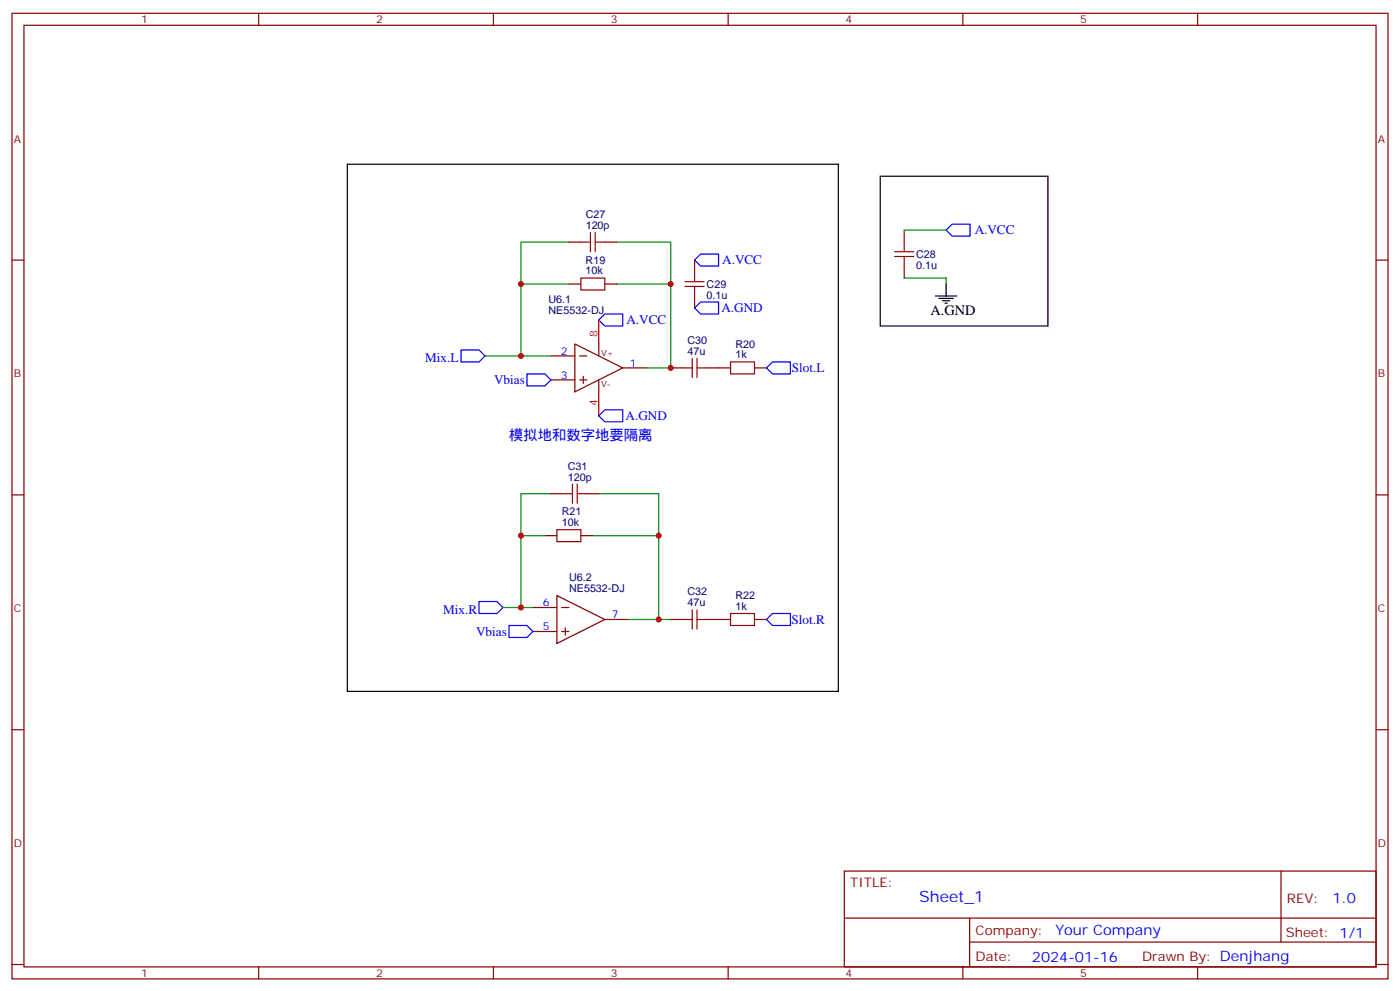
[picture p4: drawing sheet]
<svg xmlns="http://www.w3.org/2000/svg" width="412mm" height="292mm" viewBox="0 0 412 292" stroke-linecap="round" stroke-linejoin="round" font-family="sans-serif">
<g fill="none" stroke="#870000" stroke-width=".35">
<path d="M3.5 3.9h405.4v284.4h-405.4zM7.1 7.4h398.2v277.3h-398.2zM76.2 3.9v3.5M145.3 3.9v3.5M214.5 3.9v3.5M283.6 3.9v3.5M352.8 3.9v3.5M3.5 76.6h3.6M167.6 71.3h3.5M178.2 71.3h3.5M204.6 76.6v3.5M266.3 67.8v3.5"/>
<path d="M266.3 78.4v3.5M405.3 76.6h3.6M167.6 83.6h3.5M178.2 83.6h3.5M204.6 87.2v3.5M162.3 104.8h7M162.3 111.9h7M169.3 101.3l14.1 7-14.1 7.1zM170.7 104.8h2.2M170.7 111.9h2.2M171.8 110.8v2.1M176.4 101.3v3.5"/>
<path d="M176.4 111.9v3.5M183.4 108.3h7.1M197.6 108.3h3.5M208.1 108.3h7.1M222.2 108.3h3.6M3.5 145.7h3.6M160.5 157.7h3.5M162.3 145.4h3.5M171.1 157.7h3.5M172.9 145.4h3.5M405.3 145.7h3.6M157 178.9h7"/>
<path d="M164 175.4l14.2 7-14.2 7.1zM165.5 178.9h2.1M157 185.9h7M165.5 185.9h2.1M166.5 184.9v2.1M178.2 182.4h7M197.6 182.4h3.5M208.1 182.4h7.1M222.2 182.4h3.6M3.5 214.9h3.6M405.3 214.9h3.6M248.7 256.5h156.6v28.2h-156.6z"/>
<path d="M377.3 256.5v20.9M248.7 270.4h156.5M285.6 277.4h119.6M285.6 270.4v14.1M3.5 284h3.6M76.2 284.7v3.6M145.3 284.7v3.6M214.5 284.7v3.6M283.6 284.7v3.6M352.8 284.7v3.6M405.3 284h3.6"/>
</g>
<g fill="none" stroke="#a10000" stroke-width=".35">
<path d="M171.1 71.3h2.8M173.9 68.5v5.6M175.3 71.3h2.9M175.3 68.5v5.6M263.5 75.5h5.7M263.5 74.1h5.7M266.3 71.3v2.8M266.3 75.5v2.9M171.1 81.9h7.1v3.5h-7.1zM201.8 84.3h5.6M201.8 82.9h5.6M204.6 80.1v2.8"/>
<path d="M204.6 84.3v2.9M201.1 108.3h2.8M203.9 105.5v5.7M205.3 108.3h2.8M205.3 105.5v5.7M215.2 106.6h7v3.5h-7zM164 156h7.1v3.5h-7.1zM165.8 145.4h2.8M168.6 142.6v5.6M170 145.4h2.9M170 142.6v5.6M203.9 179.6v5.6"/>
<path d="M205.3 179.6v5.6M201.1 182.4h2.8M205.3 182.4h2.8M215.2 180.7h7v3.5h-7z"/>
</g>
<path d="M206.4 74.8h5.3v3.6h-5.3l-1.8-1.8zM280.5 66h5.3v3.5h-5.3l-1.8-1.7zM178.2 92.5h5.2v3.5h-5.2l-1.8-1.8zM204.6 90.7l1.8-1.8h5.3v3.6h-5.3zM135.8 103h5.3l1.8 1.8-1.8 1.8h-5.3zM155.2 110.1h5.3l1.8 1.8-1.8 1.7h-5.3zM227.5 106.6h5.3v3.5h-5.3l-1.7-1.8zM176.4 122.4l1.8-1.7h5.2v3.5h-5.2zM141.1 177.1h5.3l1.8 1.8-1.8 1.8h-5.3zM149.9 184.2h5.3l1.8 1.7-1.8 1.8h-5.3zM227.5 180.7h5.3v3.5h-5.3l-1.7-1.8z" fill="none" stroke="#00f" stroke-width=".35"/>
<path d="M102.3 48.4h144.6v155.2h-144.6zM259.3 51.9h49.4v44.1h-49.4zM275.5 87.2h6.4M276.6 87.9h4.2M277.6 88.6h2.2M278.3 89.3h.7M278.7 83.6v3.6" fill="none" stroke="#000" stroke-width=".35"/>
<g fill="none" stroke="#008700" stroke-width=".35">
<path d="M167.6 71.3h-14.1v12.3M181.7 71.3h15.9v12.3M266.3 67.8h12.4M167.6 83.6h-14.1v21.2M181.7 83.6h15.9v24.7h-7.1M266.3 81.9h12.4v1.7M142.9 104.8h19.4M160.5 157.7h-7v21.2M162.3 145.4h-8.8v12.3M174.6 157.7h19.4v24.7h-8.8M176.4 145.4h17.6v12.3M148.2 178.9h8.8"/>
<path d="M194 182.4h3.6"/>
</g>
<path d="M176.4 94.2v7.1M176.4 115.4v7" fill="none" stroke="#f00" stroke-width=".35"/>
<g fill="#c00">
<circle cx="153.5" cy="157.7" r=".88"/>
<circle cx="153.5" cy="178.9" r=".88"/>
<circle cx="153.5" cy="83.6" r=".88"/>
<circle cx="153.5" cy="104.8" r=".88"/>
<circle cx="194" cy="157.7" r=".88"/>
<circle cx="197.6" cy="83.6" r=".88"/>
<circle cx="194" cy="182.4" r=".88"/>
<circle cx="197.6" cy="108.3" r=".88"/>
</g>
<text font-size="4.6" fill="#00f" x="270.8" y="265.5">Sheet_1</text>
<text font-size="4.2" x="274.1" y="92.8">A.GND</text>
<g font-size="4.2" fill="#00f">
<text x="149.9" y="129.5">模拟地和数字地要隔离</text>
<text x="392.5" y="265.8">1.0</text>
<text x="310.9" y="275.3">Your Company</text>
<text x="304" y="283.1">2024-01-16</text>
</g>
<g font-size="3.9" fill="#00f">
<text x="287.1" y="69">A.VCC</text>
<text x="212.7" y="77.8">A.VCC</text>
<text x="184.5" y="95.5">A.VCC</text>
<text x="212.5" y="92">A.GND</text>
<text x="125.2" y="106.6">Mix.L</text>
<text x="145.5" y="113.1">Vbias</text>
<text x="233.3" y="109.6">Slot.L</text>
<text x="184.3" y="123.7">A.GND</text>
<text x="130.5" y="180.7">Mix.R</text>
<text x="233.2" y="183.7">Slot.R</text>
<text x="140.3" y="187.2">Vbias</text>
</g>
<g font-size="3.9" fill="#800">
<text x="250.5" y="261.1">TITLE:</text>
<text x="379.1" y="265.8">REV:</text>
<text x="287.4" y="275.3">Company:</text>
<text x="378.7" y="275.9">Sheet: 1/1</text>
<text x="287.4" y="283">Date:</text>
<text x="336.4" y="283.1">Drawn By: Denjhang</text>
</g>
<g font-size="3.2" fill="#800">
<text x="41.6" y="6.9">1</text>
<text x="110.8" y="6.9">2</text>
<text x="179.9" y="6.9">3</text>
<text x="249.1" y="6.9">4</text>
<text x="318.2" y="6.9">5</text>
<text x="4.1" y="42">A</text>
<text x="405.9" y="42">A</text>
<text x="4.1" y="111.2">B</text>
<text x="405.9" y="111.2">B</text>
<text x="4.1" y="180.3">C</text>
<text x="405.9" y="180.3">C</text>
<text x="4.1" y="249.4">D</text>
<text x="405.9" y="249.4">D</text>
<text x="41.6" y="287.7">1</text>
<text x="110.8" y="287.7">2</text>
<text x="179.9" y="287.7">3</text>
<text x="249.1" y="287.7">4</text>
<text x="318.2" y="287.7">5</text>
</g>
<g font-size="3.2" fill="#000080">
<text x="172.5" y="64.2">C27</text>
<text x="172.5" y="67.4">120p</text>
<text x="172.5" y="77.6">R19</text>
<text x="269.9" y="76">C28</text>
<text x="172.5" y="80.8">10k</text>
<text x="269.9" y="79.1">0.1u</text>
<text x="161.6" y="89.3">U6.1</text>
<text x="208.1" y="87.9">0.1u</text>
<text x="208.1" y="84.8">C29</text>
<text x="161.6" y="92.5">NE5532-DJ</text>
<text x="202.5" y="101.3">C30</text>
<text x="202.5" y="104.5">47u</text>
<text x="216.6" y="105.5">1k</text>
<text x="216.6" y="102.4">R20</text>
<text x="167.2" y="141.5">120p</text>
<text x="167.2" y="138.3">C31</text>
<text x="165.5" y="154.9">10k</text>
<text x="165.5" y="151.7">R21</text>
<text x="167.6" y="171">U6.2</text>
<text x="167.6" y="174.2">NE5532-DJ</text>
<text x="202.5" y="178.5">47u</text>
<text x="202.5" y="175.4">C32</text>
<text x="216.6" y="179.6">1k</text>
<text x="216.6" y="176.5">R22</text>
</g>
<g font-size="3.2" fill="#f00">
<text x="176" y="99.2" transform="rotate(-90 176 99.2)">8</text>
<text x="176" y="119.5" transform="rotate(-90 176 119.5)">4</text>
</g>
<g font-size="3.2" fill="#00f">
<text x="165.2" y="104.5">2</text>
<text x="185.6" y="108">1</text>
<text x="165.2" y="111.5">3</text>
<text x="159.9" y="178.5">6</text>
<text x="159.9" y="185.6">5</text>
<text x="180.3" y="182.1">7</text>
</g>
<g font-size="2.5" fill="#800">
<text x="177.1" y="104.8">V+</text>
<text x="177.1" y="114">V-</text>
</g>
</svg>
